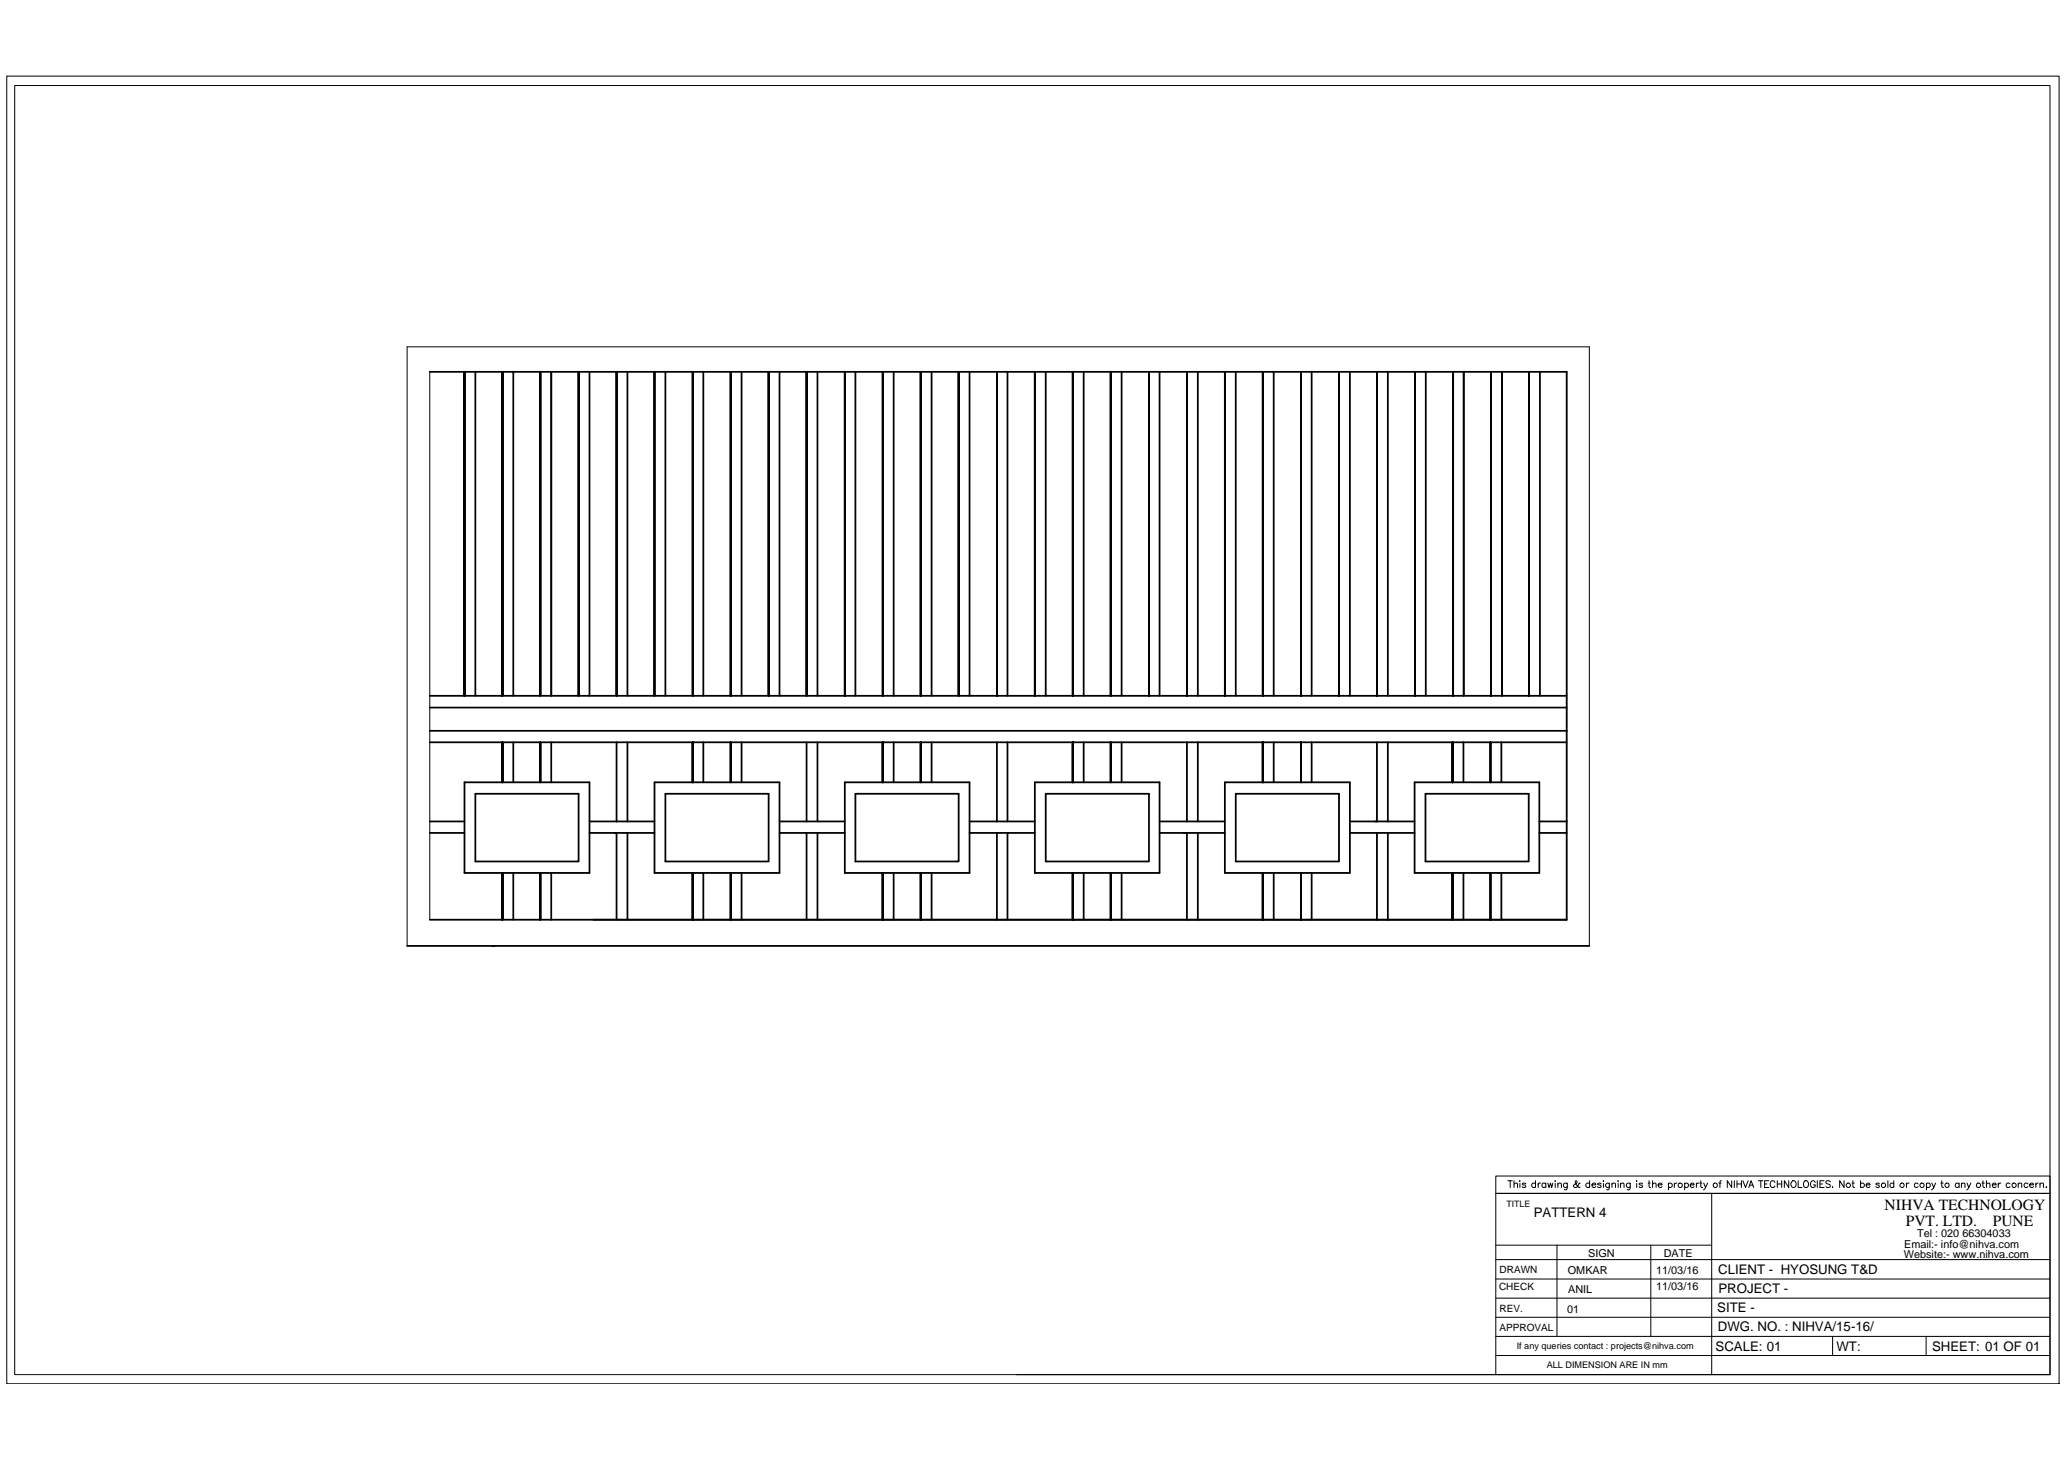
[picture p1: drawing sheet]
<svg xmlns="http://www.w3.org/2000/svg" width="297mm" height="210mm" viewBox="0 0 297 210" stroke-linecap="round" stroke-linejoin="round" font-family="sans-serif">
<!-- layer: 0 -->
<g fill="none" stroke="#000" stroke-width=".14">
<path d="M1 11h295.3v188.1h-295.3zM2.1 12.3h292.9v185.5h-292.9zM61.8 53.5v78.8M66.8 53.5v46.6M72.3 53.5v46.6M77.8 53.5v46.6M83.3 53.5v46.6M88.7 53.5v46.6M94.2 53.5v46.6M99.7 53.5v46.6M105.2 53.5v46.6M110.6 53.5v46.6"/>
<path d="M116.1 53.5v46.6M121.6 53.5v46.6M127 53.5v46.6M132.5 53.5v46.6M138 53.5v46.6M143.5 53.5v46.6M148.9 53.5v46.6M154.4 53.5v46.6M159.9 53.5v46.6M165.4 53.5v46.6M170.8 53.5v46.6M176.3 53.5v46.6"/>
<path d="M181.7 53.5v46.6M187.2 53.5v46.6M192.7 53.5v46.6M198.2 53.5v46.6M203.6 53.5v46.6M209.1 53.5v46.6M214.6 53.5v46.6M220 53.5v46.6M225.5 53.5v78.8M72.3 106.8v5.8M77.8 106.8v5.8M99.7 106.8v5.8"/>
<path d="M105.2 106.8v5.8M127 106.8v5.8M132.5 106.8v5.8M154.4 106.8v5.8M159.9 106.8v5.8M181.7 106.8v5.8M187.2 106.8v5.8M209 106.8v5.8M214.5 106.8v5.8M58.6 136.1v-86.2h170.1v86.2M72.3 125.6v6.7M77.8 125.6v6.7"/>
<path d="M99.7 125.6v6.7M105.2 125.6v6.7M127 125.6v6.7M132.5 125.6v6.7M154.4 125.6v6.7M159.9 125.6v6.7M181.7 125.6v6.7M187.2 125.6v6.7M209 125.6v6.7M214.5 125.6v6.7M215.3 169.2h79.7v2.5h-79.7zM215.3 179.1h31"/>
<path d="M217 169.9h.6M217.3 169.9v.9M217.9 170.4l.2-.2 .3 .1v.5M217.9 169.9v.9M218.7 169.9v.1zM218.7 170.3v.5M219.6 170.3l-.2-.1-.3 .1v.1l.4 .1 .1 .2-.2 .1-.3-.1M221 170.3a.31 .31 0 0 0-.5 0 .31 .31 0 0 0 0 .5 .31 .31 0 0 0 .5-.1M221 169.9v.9M221.4 170.2v.6M221.7 170.2l-.2 .1-.1 .2M222.5 170.3a.31 .31 0 0 0-.5 0 .31 .31 0 0 0 0 .5 .31 .31 0 0 0 .5-.1"/>
<path d="M222.5 170.2v.6M222.8 170.2l.1 .6 .2-.6 .2 .6 .2-.6M223.8 169.9v.1zM223.8 170.3v.5M224.1 179.1v13.2M224.2 170.4l.2-.2 .3 .1v.5M224.2 170.2v.6M225.6 170.2l-.1 .9-.1 .1-.3-.1M225.6 170.3a.31 .31 0 0 0-.5 0 .31 .31 0 0 0 0 .5 .31 .31 0 0 0 .5-.1M227.4 170.3l-.1-.1a.58 .58 0 0 1-.8 .6l-.1-.1 .1-.2 .4-.4-.1-.2-.1 .1v.3l.5 .5h.1h.1M228.8 170.3a.31 .31 0 0 0-.5 0 .31 .31 0 0 0 0 .5 .31 .31 0 0 0 .5-.1M228.8 169.9v.9"/>
<path d="M229.1 170.5h.6v-.1a.31 .31 0 0 0-.5-.1 .31 .31 0 0 0 0 .5 .31 .31 0 0 0 .5-.1M230.4 170.3l-.1-.1-.3 .1v.1l.3 .1 .1 .2-.1 .1-.4-.1M230.8 169.9v.1zM230.8 170.3v.5M231.6 170.2v.9l-.2 .1-.2-.1M231.6 170.3a.31 .31 0 0 0-.5 0 .31 .31 0 0 0 0 .5 .31 .31 0 0 0 .5-.1M232 170.4l.2-.2 .3 .1v.5M232 170.2v.6M232.9 169.9v.1zM232.9 170.3v.5M233.2 170.4l.3-.2 .2 .1v.5M233.2 170.2v.6"/>
<path d="M234.6 170.2v.9l-.2 .1-.2-.1M234.6 170.3a.31 .31 0 0 0-.4 0 .31 .31 0 0 0 0 .5 .31 .31 0 0 0 .4-.1M235.5 169.9v.1zM235.5 170.3v.5M236.4 170.3l-.2-.1-.3 .1 .4 .3v.2h-.2l-.2-.1M237.2 170.2h.3M237.3 169.9v.8l.1 .1h.1M237.6 179.1v13.2M237.8 170.4l.2-.2 .3 .1v.5M237.8 169.9v.9M238.6 170.5h.6v-.1a.31 .31 0 0 0-.5-.1 .31 .31 0 0 0 0 .5 .31 .31 0 0 0 .5-.1M240.1 170.3a.31 .31 0 0 1 .5 0 .31 .31 0 0 1 0 .5 .31 .31 0 0 1-.5-.1"/>
<path d="M240.1 170.2v1M241 170.2v.6M241.3 170.2l-.2 .1-.1 .2M242.4 170.3a.31 .31 0 0 1 .5 0 .31 .31 0 0 1 0 .5 .31 .31 0 0 1-.5-.1M242.4 170.2v1M243.2 170.5h.6v-.1a.31 .31 0 0 0-.5-.1 .31 .31 0 0 0 0 .5 .31 .31 0 0 0 .5-.1M244.1 170.2v.6M244.5 170.2l-.2 .1-.2 .2M244.6 170.2h.3M244.8 169.9v.8v.1h.2M245.2 170.2l.2 .6 .3-.6M245.4 170.8l-.2 .4"/>
<path d="M246.3 171.7v26.1M247.4 170.2h.3M247.7 169.9h-.1l-.1 .2v.7M249.2 169.9v.9l-.6-.9v.9M249.6 169.9v.9M250 169.9v.9M250 170.3h.6M250.6 169.9v.9M250.8 169.9l.4 .9 .4-.9M251.7 170.8l.3-.9 .4 .9M251.8 170.5h.5M253.1 169.9h.6"/>
<path d="M253.4 169.9v.9M254 170.3h.3M254.6 169.9h-.6v.9h.6M255.4 170.1a.35 .35 0 0 0-.4-.2 .35 .35 0 0 0-.2 .4 .39 .39 0 0 0 .1 .5 .39 .39 0 0 0 .5-.2M255.8 170.3h.6M255.8 169.9v.9M256.4 169.9v.9M257.4 169.9v.9l-.6-.9v.9M257.9 169.9a.46 .46 0 0 1 .6 .5 .46 .46 0 0 1-.6 .4v-.1a.55 .55 0 0 1 0-.8zM258.8 169.9v.9h.5M259.7 169.9a.46 .46 0 0 1 .6 .5 .46 .46 0 0 1-.6 .4l-.2-.3zM261.2 170.1a.34 .34 0 0 0-.4-.2 .34 .34 0 0 0-.2 .4 .39 .39 0 0 0 .1 .5 .39 .39 0 0 0 .5-.2v-.1h-.2"/>
<path d="M261.5 169.9v.9M261.9 170.3h.4M262.5 169.9h-.6v.9h.6M263.4 170l-.1-.1a.35 .35 0 0 0-.5 .2l.5 .3 .1 .2v.1l-.3 .1-.3-.1M263.7 170.8h.1zM265.4 169.9v.9l-.6-.9v.9M266.5 170.2h.4M266.7 169.9v.8v.1h.2M267.8 170.3a.31 .31 0 0 1 .4 0 .31 .31 0 0 1 0 .5 .31 .31 0 0 1-.4-.1M267.8 169.9v.9M268.6 170.5h.5v-.1a.31 .31 0 0 0-.4-.1 .31 .31 0 0 0 0 .5 .31 .31 0 0 0 .4-.1M270.5 170.3l-.2-.1-.3 .1 .3 .2 .2 .2-.1 .1h-.2l-.2-.1"/>
<path d="M271.7 169.9v.9M272.5 170.3a.31 .31 0 0 0-.4 0 .31 .31 0 0 0 0 .5 .31 .31 0 0 0 .4-.1M272.5 169.9v.9M274.4 170.2v.6M274.7 170.2l-.2 .1-.1 .2M276.1 170.3a.31 .31 0 0 0-.5 0 .31 .31 0 0 0 0 .5 .31 .31 0 0 0 .5-.1M277.2 170.3a.31 .31 0 0 1 .5 0 .31 .31 0 0 1 0 .5 .31 .31 0 0 1-.5-.1M277.2 170.2v1M278 170.2l.3 .6 .3-.6M278.3 170.8l-.3 .4M279.3 170.2h.4M279.4 169.9v.8l.3 .1"/>
<path d="M281.9 170.3a.31 .31 0 0 0-.4 0 .31 .31 0 0 0 0 .5 .31 .31 0 0 0 .4-.1M281.9 170.2v.6M282.3 170.4l.2-.2 .2 .1 .1 .5M282.3 170.2v.6M283.1 170.2l.2 .6 .3-.6M283.3 170.8l-.3 .4M285.2 170.2h.4M285.4 169.9v.8l.2 .1M285.9 170.4l.2-.2 .2 .1 .1 .5M285.9 169.9v.9M286.7 170.5h.6v-.1a.31 .31 0 0 0-.5-.1 .31 .31 0 0 0 0 .5 .31 .31 0 0 0 .5-.1M287.6 170.2v.6"/>
<path d="M288 170.2l-.3 .1-.1 .2M289.3 170.3a.31 .31 0 0 0-.5 0 .31 .31 0 0 0 0 .5 .31 .31 0 0 0 .5-.1M290.4 170.4l.3-.2 .2 .1 .1 .5M290.4 170.2v.6M291.8 170.3a.31 .31 0 0 0-.4 0 .31 .31 0 0 0 0 .5 .31 .31 0 0 0 .4-.1M292.1 170.5h.6a.31 .31 0 0 0-.4-.3 .31 .31 0 0 0-.3 .4 .31 .31 0 0 0 .4 .2l.3-.1M293 170.2v.6M293.3 170.2l-.2 .1-.1 .2M293.6 170.4l.2-.2 .2 .1 .1 .5M293.6 170.2v.6M294.4 170.8h.2zM295 171.7v26.1"/>
<path d="M295 171.7h-79.7v26.1M146.3 197.8h148.7M215.3 189.5h79.7M215.3 186.8h79.7M215.3 184h79.7M215.3 181.2h79.7M215.3 192.3h79.7M215.3 195h79.7M263.7 192.3v2.7M277.2 192.3v2.7"/>
<circle cx="241.8" cy="170.5" r=".32"/>
<circle cx="246.8" cy="170.5" r=".32"/>
<circle cx="266" cy="170.5" r=".31"/>
<circle cx="271.1" cy="170.5" r=".32"/>
<circle cx="273.7" cy="170.5" r=".32"/>
<circle cx="276.6" cy="170.5" r=".32"/>
<circle cx="280.2" cy="170.5" r=".32"/>
<circle cx="284.7" cy="170.5" r=".32"/>
<circle cx="289.9" cy="170.5" r=".32"/>
</g>
<g fill="none" stroke="#000" stroke-width=".25">
<path d="M61.8 53.5h163.7v78.8M66.8 53.5v46.6M68.4 53.5v46.6M72.3 53.5v46.6M73.9 53.5v46.6M77.8 53.5v46.6M79.3 53.5v46.6M83.3 53.5v46.6M84.8 53.5v46.6M88.7 53.5v46.6M90.3 53.5v46.6M94.2 53.5v46.6"/>
<path d="M95.8 53.5v46.6M99.7 53.5v46.6M101.2 53.5v46.6M105.2 53.5v46.6M106.7 53.5v46.6M110.6 53.5v46.6M112.2 53.5v46.6M116.1 53.5v46.6M117.6 53.5v46.6M121.6 53.5v46.6M123.1 53.5v46.6M127 53.5v46.6"/>
<path d="M128.6 53.5v46.6M132.5 53.5v46.6M134.1 53.5v46.6M138 53.5v46.6M139.5 53.5v46.6M143.5 53.5v46.6M145 53.5v46.6M148.9 53.5v46.6M150.5 53.5v46.6M154.4 53.5v46.6M156 53.5v46.6M159.9 53.5v46.6"/>
<path d="M161.4 53.5v46.6M165.4 53.5v46.6M166.9 53.5v46.6M170.8 53.5v46.6M172.4 53.5v46.6M176.3 53.5v46.6M177.8 53.5v46.6M181.7 53.5v46.6M183.3 53.5v46.6M187.2 53.5v46.6M188.8 53.5v46.6M192.7 53.5v46.6"/>
<path d="M194.3 53.5v46.6M198.2 53.5v46.6M199.7 53.5v46.6M203.6 53.5v46.6M205.2 53.5v46.6M209.1 53.5v46.6M210.7 53.5v46.6M214.6 53.5v46.6M216.2 53.5v46.6M220 53.5v46.6M221.6 53.5v46.6M61.8 106.8h163.7"/>
<path d="M61.8 105.1h163.7M61.8 101.8h163.7M61.8 100.1h163.7M61.8 119.8h5M61.8 118.2h5M66.8 112.6h18v13h-18zM68.4 114.2h14.9v9.7h-14.9zM72.3 106.8v5.8M73.9 106.8v5.8M77.8 106.8v5.8M79.3 106.8v5.8M84.8 119.8h9.4"/>
<path d="M84.8 118.2h9.4M88.7 106.8v11.4M88.7 119.8v12.5M90.3 106.8v11.4M90.3 119.8v12.5M94.2 112.6h18v13h-18zM95.8 114.2h14.8v9.7h-14.8zM99.7 106.8v5.8M101.2 106.8v5.8M105.2 106.8v5.8M106.7 106.8v5.8M112.2 119.8h9.4"/>
<path d="M112.2 118.2h9.4M116.1 106.8v11.4M116.1 119.8v12.5M117.6 106.8v11.4M117.6 119.8v12.5M121.6 112.6h17.9v13h-17.9zM123.1 114.2h14.9v9.7h-14.9zM127 106.8v5.8M128.6 106.8v5.8M132.5 106.8v5.8M134.1 106.8v5.8M139.5 119.8h9.4"/>
<path d="M139.5 118.2h9.4M143.5 106.8v11.4M143.5 119.8v12.5M145 106.8v11.4M145 119.8v12.5M148.9 112.6h18v13h-18zM150.5 114.2h14.9v9.7h-14.9zM154.4 106.8v5.8M156 106.8v5.8M159.9 106.8v5.8M161.4 106.8v5.8M166.9 119.8h9.4"/>
<path d="M166.9 118.2h9.4M170.8 106.8v11.4M170.8 119.8v12.5M172.4 106.8v11.4M172.4 119.8v12.5M176.3 112.6h18v13h-18zM177.8 114.2h14.9v9.7h-14.9zM181.7 106.8v5.8M183.3 106.8v5.8M187.2 106.8v5.8M188.8 106.8v5.8M194.3 119.8h9.3"/>
<path d="M194.3 118.2h9.3M198.2 106.8v11.4M198.2 119.8v12.5M199.7 106.8v11.4M199.7 119.8v12.5M203.6 112.6h17.9v13h-17.9zM205.1 114.2h14.9v9.7h-14.9zM209 106.8v5.8M210.6 106.8v5.8M214.5 106.8v5.8M216.1 106.8v5.8M221.5 119.8h4"/>
<path d="M221.5 118.2h4M58.6 136.1h170.1M61.8 132.3h163.7M72.3 125.6v6.7M73.9 125.6v6.7M77.8 125.6v6.7M79.3 125.6v6.7M85.4 132.3h140.1M99.7 125.6v6.7M101.2 125.6v6.7M105.2 125.6v6.7M106.7 125.6v6.7"/>
<path d="M127 125.6v6.7M128.6 125.6v6.7M132.5 125.6v6.7M134.1 125.6v6.7M154.4 125.6v6.7M156 125.6v6.7M159.9 125.6v6.7M161.4 125.6v6.7M181.7 125.6v6.7M183.3 125.6v6.7M187.2 125.6v6.7M188.8 125.6v6.7"/>
<path d="M209 125.6v6.7M210.6 125.6v6.7M214.5 125.6v6.7M216.1 125.6v6.7"/>
</g>
<g font-size="2.2">
<text x="271.2" y="174">NIHVA TECHNOLOGY</text>
<text x="274.3" y="176.4">PVT. LTD.</text>
<text x="286.8" y="176.4">PUNE</text>
</g>
<g font-size="1.9">
<text x="220.7" y="175.1">PATTERN 4</text>
<text x="247.3" y="183.3">CLIENT - HYOSUNG T&amp;D</text>
<text x="247.1" y="188.8">SITE -</text>
<text x="247.2" y="191.5">DWG. NO. : NIHVA/15-16/</text>
<text x="247.3" y="186">PROJECT -</text>
<text x="246.9" y="194.3">SCALE: 01</text>
<text x="264.3" y="194.3">WT:</text>
<text x="278" y="194.3">SHEET: 01 OF 01</text>
</g>
<g font-size="1.6">
<text x="274" y="179.6">Email:- info@nihva.com</text>
<text x="275.9" y="178">Tel : 020 66304033</text>
<text x="225.6" y="183.2">OMKAR</text>
<text x="225.7" y="186">ANIL</text>
<text x="228.6" y="180.8">SIGN</text>
<text x="238.3" y="185.7">11/03/16</text>
<text x="238.3" y="183.3">11/03/16</text>
<text x="239.4" y="180.8">DATE</text>
<text x="274" y="181">Website:- www.nihva.com</text>
<text x="225.6" y="188.8">01</text>
</g>
<g font-size="1.4">
<text x="215.7" y="185.7">CHECK</text>
<text x="215.8" y="183.2">DRAWN</text>
<text x="215.8" y="188.7">REV.</text>
<text x="215.8" y="191.5">APPROVAL</text>
</g>
<g font-size="1.3">
<text x="216.8" y="173.6">TITLE</text>
<text x="218.3" y="194">If any queries contact : projects@nihva.com</text>
<text x="222.6" y="196.8">ALL DIMENSION ARE IN mm</text>
</g>
</svg>
